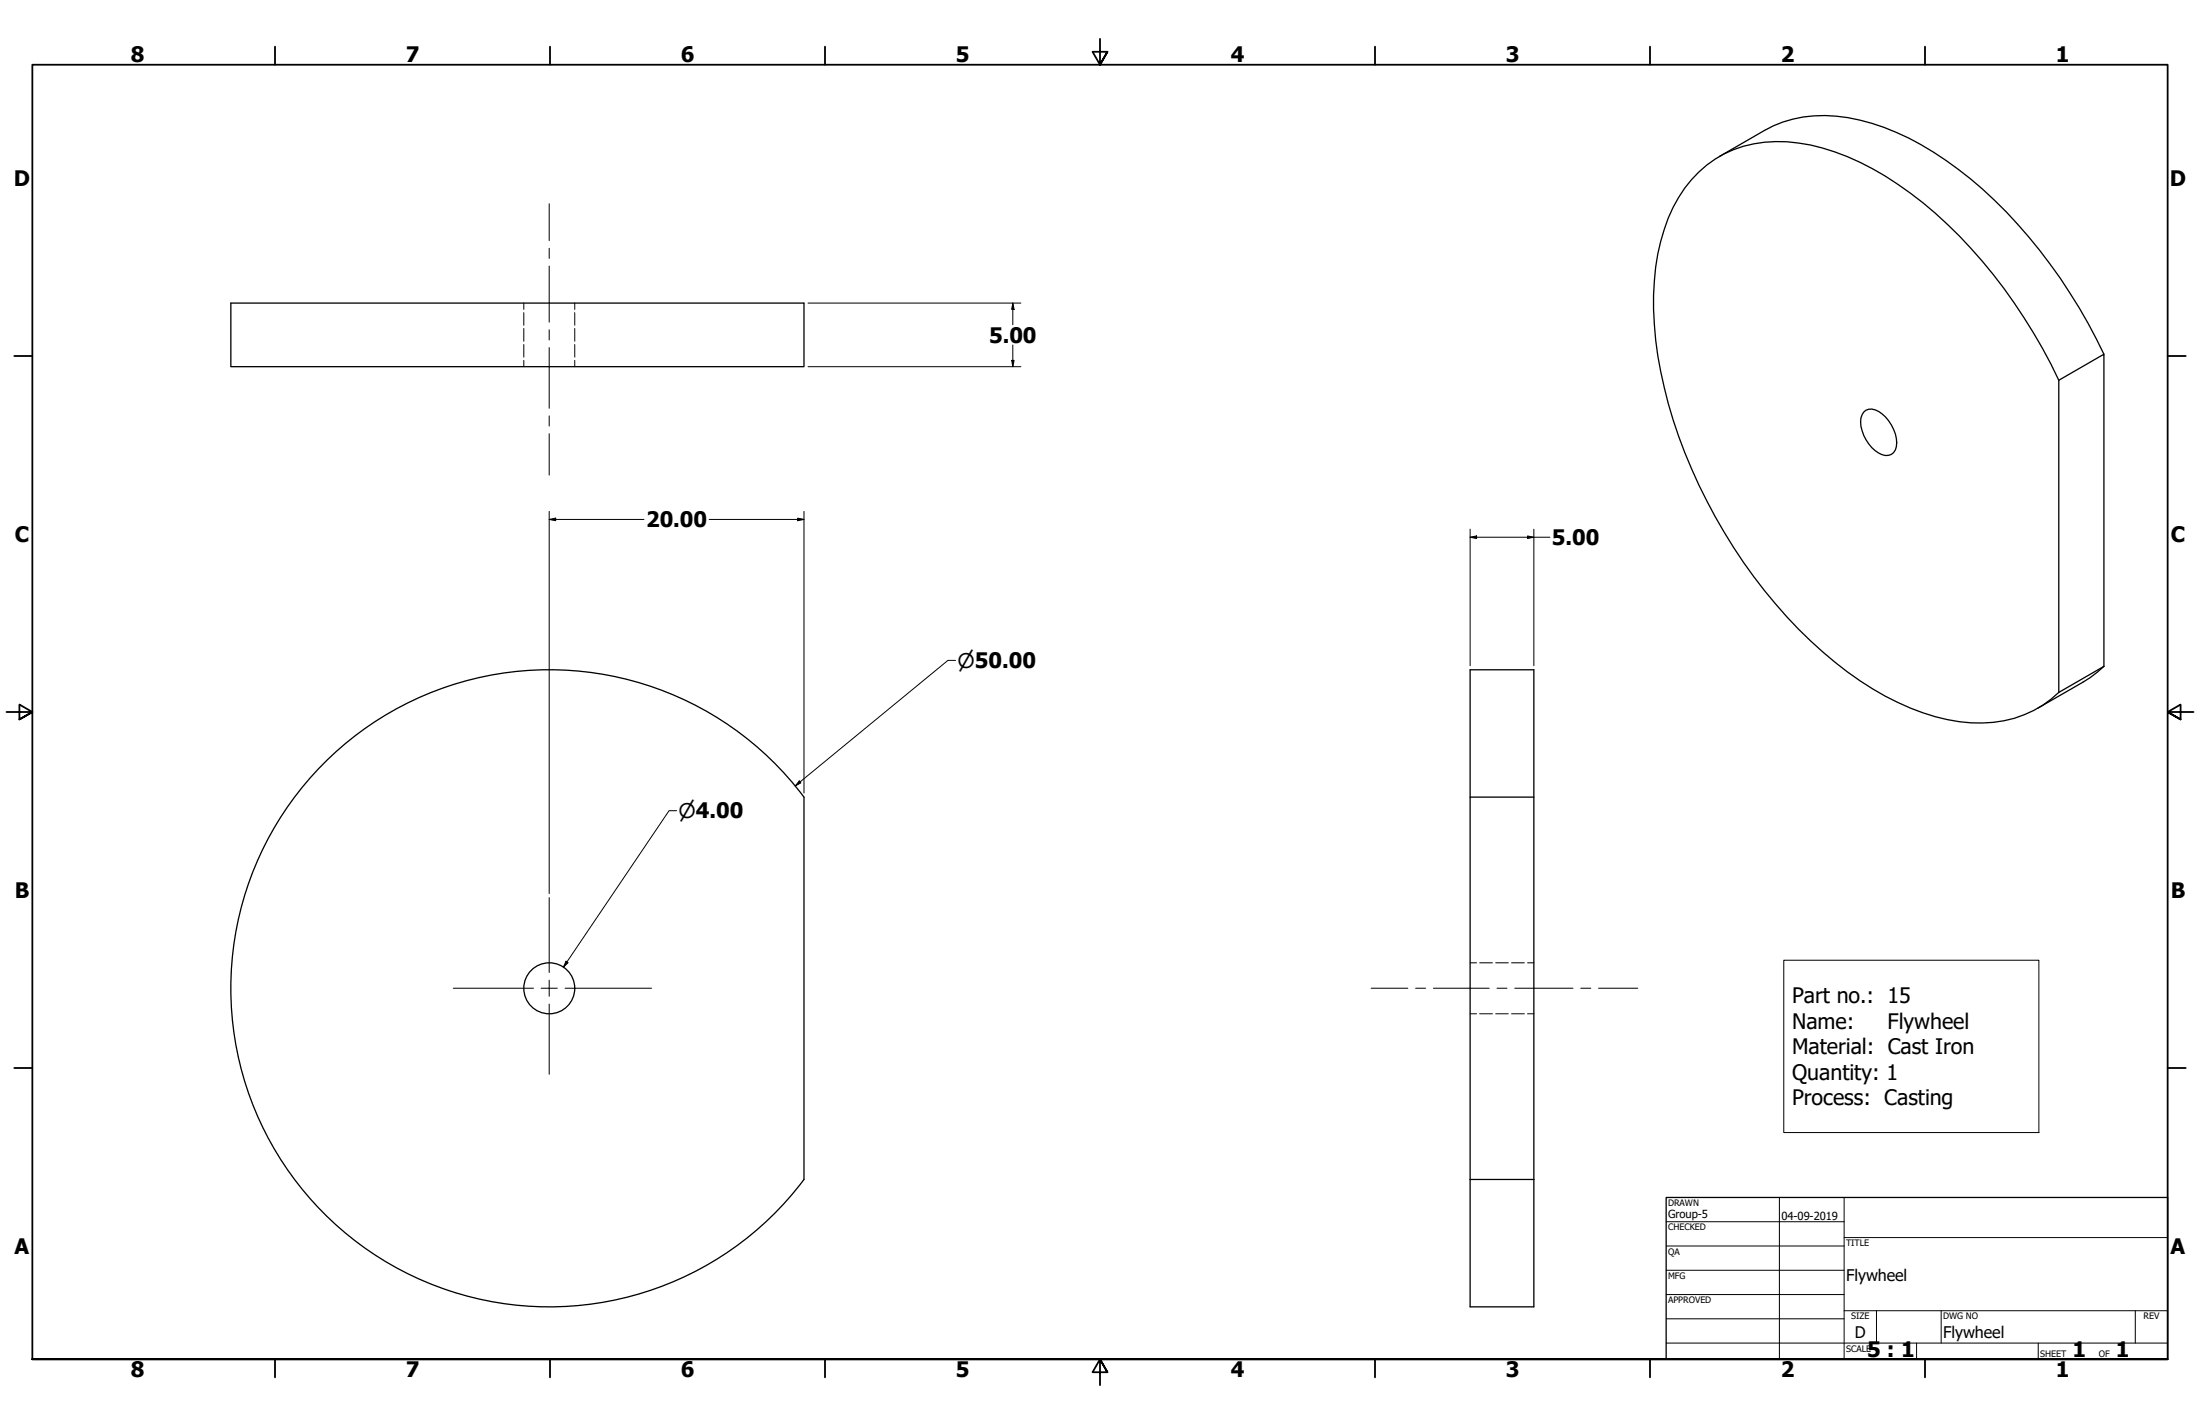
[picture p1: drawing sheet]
<svg xmlns="http://www.w3.org/2000/svg" width="864mm" height="559mm" viewBox="0 0 864 559" stroke-linecap="round" stroke-linejoin="round" font-family="sans-serif">
<!-- layer: Visible (ANSI) -->
<g fill="none" stroke="#000" stroke-width=".51">
<path d="M674.9 61.4l17.8-10.2a48.4 48.4 0 0 1 32.7-5 99.9 99.9 0 0 1 43.3 20.2 196.1 196.1 0 0 1 54.1 66.4l3.1 6.2M90.6 118.9h225v25h-225zM808.2 149.2a197.5 197.5 0 0 0-58.3-73.4 98.9 98.9 0 0 0-43.9-19.7 45.2 45.2 0 0 0-42 14.4 63.9 63.9 0 0 0-14.1 34.3 137.4 137.4 0 0 0 5 53.6 208.5 208.5 0 0 0 60.6 97.4 110.4 110.4 0 0 0 48.9 26.6 49.5 49.5 0 0 0 37.4-5.6l6.4-5.1M731.6 161.7a5.1 5.1 0 0 1 7.2 .7 15.2 15.2 0 0 1 5.6 12.9 4.1 4.1 0 0 1-6.9 2.5 15.2 15.2 0 0 1-7-13.8zM825.9 261.5l-5.4 4.4-20.5 12M825.9 261.5v-122.5l-17.7 10.2v122.5M825.9 261.5l-17.7 10.2M315.6 312.8v150a125 125 0 0 1-184.1 17.5 125 125 0 0 1 0-185 125 125 0 0 1 184.1 17.5M577.1 312.8v-50h25v50M577.1 462.9v-150.1h25v150.1M577.1 462.9v49.9h25v-49.9M577.1 462.9h25"/>
<circle cx="215.6" cy="387.8" r="10"/>
</g>
<!-- layer: Hidden (ANSI) -->
<g fill="none" stroke="#000" stroke-width=".39">
<path d="M205.6 118.9v2.5M225.6 118.9v2.5M205.6 122.7v4.9M205.6 128.9v5M205.6 135.2v4.9M225.6 122.7v4.9M225.6 128.9v5M225.6 135.2v4.9M205.6 141.4v2.5M225.6 141.4v2.5M577.1 377.8h2.5M580.8 377.8h5.1"/>
<path d="M587.1 377.8h5M593.3 377.8h5.1M599.6 377.8h2.5M577.1 397.8h2.5M580.8 397.8h5.1M587.1 397.8h5M593.3 397.8h5.1M599.6 397.8h2.5"/>
</g>
<!-- layer: Border (ANSI) -->
<g fill="none" stroke="#000" stroke-width=".7">
<path d="M107.9 18.3v7.1M215.9 18.3v7.1M323.8 18.3v7.1M431.8 15.2v10.2l-2.9-5.1h5.8l-2.9 5.1 2.9-5.1M539.8 18.3v7.1M647.7 18.3v7.1M755.6 18.3v7.1M5.6 139.7h7.1M850.9 139.7h7.1M2.5 279.4h10.2l-5.1-2.9v5.8l5.1-2.9-5.1 2.9M861.1 279.4h-10.2l5.1-2.9v5.8l-5.1-2.9 5.1 2.9M5.6 419.1h7.1"/>
<path d="M850.9 419.1h7.1M12.7 533.4v-508h838.2v508h-838.2h838.2M107.9 533.4v7.1M215.9 533.4v7.1M323.8 533.4v7.1M434.7 538.5l-2.9-5.1 2.9 5.1h-5.8l2.9-5.1v10.2M539.8 533.4v7.1M647.7 533.4v7.1M755.6 533.4v7.1"/>
</g>
<!-- layer: Title (ANSI) -->
<g fill="none" stroke="#000" stroke-width=".39">
<path d="M654 479.4h69.9M698.5 469.9v63.5M723.9 469.9v63.5M654 488.9h69.9M654 498.5h69.9M723.9 485.6h127M654 508h69.9M654 517.5h69.9M723.9 514.3h127M736.6 514.3v12.7M762 514.3v12.7M838.2 514.3v12.7"/>
<path d="M654 527h196.9M752.3 527v6.4M800.1 527v6.4"/>
</g>
<path d="M654 469.9h196.9v63.5h-196.9z" fill="none" stroke="#000" stroke-width=".51"/>
<!-- layer: Dimension (ANSI) -->
<g fill="none" stroke="#000" stroke-width=".39">
<path d="M317.2 118.9h83.5M397.6 118.9l.5 2.5h-1zM397.6 118.9v8.5M397.6 135.4v8.5M317.2 143.9h83.5M397.1 141.4h1l-.5 2.5zM215.6 203.8l2.5-.5v1zM215.6 203.8h37.2M215.6 200.7v149.9M278.4 203.8h37.2M313.1 203.3l2.5 .5-2.5 .5zM315.6 200.7v110.5"/>
<path d="M577.1 210.8l2.5-.5v1zM577.1 210.8h31.3M577.1 207.6v53.6M599.6 210.3l2.5 .5-2.5 .5zM602.1 207.6v53.6M375.1 259.1h-3l-59.9 49.3M265.6 318.1h-3l-41.4 61.4M313.8 306.5l.6 .7-2.2 1.2zM222.2 377.2l.8 .6-1.8 1.7z"/>
</g>
<g fill="#000">
<path d="M397.6 118.9l.5 2.5h-1z" fill-rule="evenodd"/>
<path d="M397.1 141.4h1l-.5 2.5z" fill-rule="evenodd"/>
<path d="M215.6 203.8l2.5-.5v1z" fill-rule="evenodd"/>
<path d="M313.1 203.3l2.5 .5-2.5 .5z" fill-rule="evenodd"/>
<path d="M577.1 210.8l2.5-.5v1z" fill-rule="evenodd"/>
<path d="M599.6 210.3l2.5 .5-2.5 .5z" fill-rule="evenodd"/>
<path d="M313.8 306.5l.6 .7-2.2 1.2z" fill-rule="evenodd"/>
<path d="M222.2 377.2l.8 .6-1.8 1.7z" fill-rule="evenodd"/>
</g>
<!-- layer: Center Mark (ANSI) -->
<path d="M215.6 352.2v29.4M177.9 387.8h31.5M212.4 387.8h6.4M215.6 384.6v6.4M215.6 394v27.6M221.8 387.8h34" fill="none" stroke="#000" stroke-width=".39"/>
<!-- layer: Centerline (ANSI) -->
<g fill="none" stroke="#000" stroke-width=".39">
<path d="M215.6 79.9v14.5M215.6 97.4v4M215.6 104.4v22M215.6 129.4v4M215.6 136.4v23.8M215.6 163.2v4M215.6 170.2v16.2M538.2 387.8h14.4M555.7 387.8h3.9M562.7 387.8h21.9M587.6 387.8h4M594.6 387.8h22.9"/>
<path d="M620.5 387.8h4M627.5 387.8h15.4"/>
</g>
<!-- layer: Symbol (ANSI) -->
<path d="M700.2 376.8h100.2v67.6h-100.2z" fill="none" stroke="#000" stroke-width=".39"/>
<g font-size="8.4">
<text x="51.3" y="24.4">8</text>
<text x="159.3" y="24.4">7</text>
<text x="267.2" y="24.4">6</text>
<text x="375.2" y="24.4">5</text>
<text x="483.1" y="24.4">4</text>
<text x="591.1" y="24.4">3</text>
<text x="699" y="24.4">2</text>
<text x="807" y="24.4">1</text>
<text x="5.5" y="72.9">D</text>
<text x="851.8" y="72.9">D</text>
<text x="388.3" y="134.4">5.00</text>
<text x="253.6" y="206.9">20.00</text>
<text x="5.8" y="212.6">C</text>
<text x="609.2" y="213.9">5.00</text>
<text x="852.2" y="212.6">C</text>
<text x="5.8" y="352.3">B</text>
<text x="852.1" y="352.3">B</text>
<text x="703.5" y="393.6">Part no.: 15</text>
<text x="703.5" y="403.7">Name:</text>
<text x="741" y="403.7">Flywheel</text>
<text x="703.5" y="413.7">Material: Cast Iron</text>
<text x="703.5" y="423.7">Quantity: 1</text>
<text x="703.5" y="433.8">Process: Casting</text>
<text x="5.7" y="492">A</text>
<text x="852" y="492">A</text>
<text x="733" y="532.5">5 : 1</text>
<text x="813.6" y="532.6">1</text>
<text x="830.6" y="532.6">1</text>
<text x="51.3" y="540.5">8</text>
<text x="159.3" y="540.5">7</text>
<text x="267.2" y="540.5">6</text>
<text x="375.2" y="540.5">5</text>
<text x="483.1" y="540.5">4</text>
<text x="591.1" y="540.5">3</text>
<text x="699" y="540.5">2</text>
<text x="807" y="540.5">1</text>
</g>
<g font-size="7.9">
<text x="375.9" y="262.1">⌀50.00</text>
<text x="266.4" y="321.1">⌀4.00</text>
</g>
<g font-size="6.3">
<text x="724.7" y="502.9">Flywheel</text>
<text x="728.1" y="524.9">D</text>
<text x="762.8" y="525">Flywheel</text>
</g>
<g font-size="4.4">
<text x="654.8" y="477.8">Group-5</text>
<text x="699.3" y="478.6">04-09-2019</text>
</g>
<g font-size="3.5">
<text x="654.8" y="473.2">DRAWN</text>
<text x="654.8" y="482.8">CHECKED</text>
<text x="724.7" y="488.9">TITLE</text>
<text x="654.8" y="492.3">QA</text>
<text x="654.8" y="501.8">MFG</text>
<text x="654.8" y="511.4">APPROVED</text>
<text x="726.7" y="517.7">SIZE</text>
<text x="762.8" y="517.7">DWG NO</text>
<text x="841.4" y="517.7">REV</text>
<text x="724.7" y="530.4">SCALE</text>
<text x="800.9" y="532.6">SHEET</text>
<text x="823.8" y="532.6">OF</text>
</g>
</svg>
